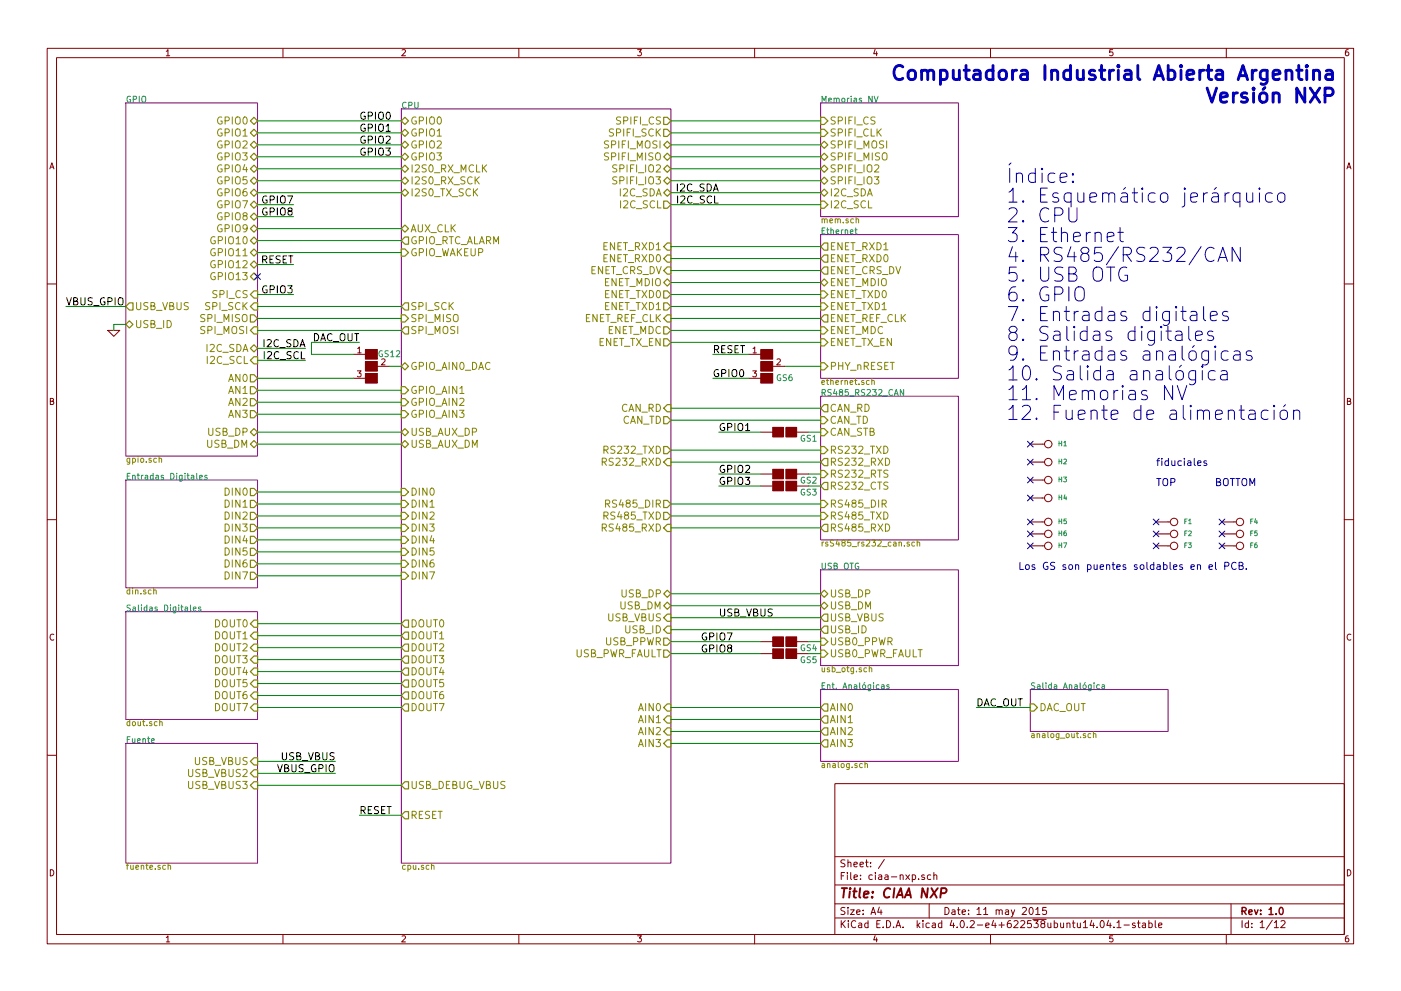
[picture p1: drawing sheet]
EESchema Schematic File Version 2
LIBS:ciaa-nxp-rescue
LIBS:power
LIBS:device
LIBS:transistors
LIBS:conn
LIBS:linear
LIBS:regul
LIBS:74xx
LIBS:cmos4000
LIBS:adc-dac
LIBS:memory
LIBS:xilinx
LIBS:microcontrollers
LIBS:dsp
LIBS:microchip
LIBS:analog_switches
LIBS:motorola
LIBS:texas
LIBS:intel
LIBS:audio
LIBS:interface
LIBS:digital-audio
LIBS:philips
LIBS:display
LIBS:cypress
LIBS:siliconi
LIBS:opto
LIBS:atmel
LIBS:contrib
LIBS:valves
LIBS:74LVC1G04GW
LIBS:amesser-ad
LIBS:amesser-cmos4000
LIBS:amesser-conn
LIBS:amesser-discrete
LIBS:amesser-linear
LIBS:amesser-power
LIBS:amesser-usb
LIBS:audio-vlsi
LIBS:bat54_c
LIBS:BLM15HG6015N1D
LIBS:g5v2
LIBS:lm2596
LIBS:mcu-nxp
LIBS:mcu-st
LIBS:MIC2025
LIBS:net-phy
LIBS:nsi50010yt1g
LIBS:PRTR5V0U2X
LIBS:regulators
LIBS:rs485_rs232_can
LIBS:s25fl032p0xmfi013
LIBS:SCHA5B0200
LIBS:Si50x
LIBS:Transil_diode
LIBS:w_device
LIBS:LPC4337JBD144
LIBS:IS42S16400F
LIBS:TXB0108
LIBS:FT2232H
LIBS:93CXX
LIBS:TJA1040
LIBS:tvs
LIBS:PBSS5240
LIBS:pbss5240xf
LIBS:sw_push
LIBS:mcp1416
LIBS:fqt13n06l
LIBS:ciaa-nxp-cache
EELAYER 25 0
EELAYER END
$Descr A4 11693 8268
encoding utf-8
Sheet 1 12
Title "CIAA NXP"
Date "11 may 2015"
Rev "1.0"
Comp ""
Comment1 ""
Comment2 ""
Comment3 ""
Comment4 ""
$EndDescr
$Sheet
S 3350 900  2250 6300
U 52C1CAF4
F0 "CPU" 50
F1 "cpu.sch" 50
F2 "ENET_RXD1" I R 5600 2050 60 
F3 "ENET_TX_EN" O R 5600 2850 60 
F4 "GPIO0" B L 3350 1000 60 
F5 "GPIO1" B L 3350 1100 60 
F6 "ENET_RXD0" I R 5600 2150 60 
F7 "ENET_CRS_DV" I R 5600 2250 60 
F8 "ENET_MDIO" B R 5600 2350 60 
F9 "ENET_TXD0" O R 5600 2450 60 
F10 "ENET_REF_CLK" I R 5600 2650 60 
F11 "ENET_TXD1" O R 5600 2550 60 
F12 "GPIO2" B L 3350 1200 60 
F13 "GPIO3" B L 3350 1300 60 
F14 "CAN_RD" I R 5600 3400 60 
F15 "CAN_TD" O R 5600 3500 60 
F16 "SPI_SCK" O L 3350 2550 60 
F17 "RS232_TXD" O R 5600 3750 60 
F18 "RS232_RXD" I R 5600 3850 60 
F19 "SPI_MISO" I L 3350 2650 60 
F20 "SPI_MOSI" O L 3350 2750 60 
F21 "DOUT7" O L 3350 5900 60 
F22 "DIN0" I L 3350 4100 60 
F23 "DIN1" I L 3350 4200 60 
F24 "DIN2" I L 3350 4300 60 
F25 "DIN3" I L 3350 4400 60 
F26 "DOUT0" O L 3350 5200 60 
F27 "DOUT1" O L 3350 5300 60 
F28 "DOUT2" O L 3350 5400 60 
F29 "DOUT3" O L 3350 5500 60 
F30 "DOUT4" O L 3350 5600 60 
F31 "DOUT5" O L 3350 5700 60 
F32 "DOUT6" O L 3350 5800 60 
F33 "GPIO_RTC_ALARM" O L 3350 2000 60 
F34 "RS485_DIR" O R 5600 4200 60 
F35 "USB_DP" B R 5600 4950 60 
F36 "USB_DM" B R 5600 5050 60 
F37 "USB_VBUS" I R 5600 5150 60 
F38 "USB_ID" I R 5600 5250 60 
F39 "USB_AUX_DP" B L 3350 3600 60 
F40 "USB_AUX_DM" B L 3350 3700 60 
F41 "I2C_SCL" O R 5600 1700 60 
F42 "I2C_SDA" B R 5600 1600 60 
F43 "ENET_MDC" O R 5600 2750 60 
F44 "RS485_TXD" O R 5600 4300 60 
F45 "RS485_RXD" I R 5600 4400 60 
F46 "GPIO_WAKEUP" I L 3350 2100 60 
F47 "AIN0" I R 5600 5900 60 
F48 "DIN4" I L 3350 4500 60 
F49 "AIN1" I R 5600 6000 60 
F50 "AIN2" I R 5600 6100 60 
F51 "AIN3" I R 5600 6200 60 
F52 "GPIO_AIN0_DAC" B L 3350 3050 60 
F53 "GPIO_AIN1" I L 3350 3250 60 
F54 "GPIO_AIN2" I L 3350 3350 60 
F55 "DIN7" I L 3350 4800 60 
F56 "DIN6" I L 3350 4700 60 
F57 "DIN5" I L 3350 4600 60 
F58 "RESET" O L 3350 6800 60 
F59 "GPIO_AIN3" I L 3350 3450 60 
F60 "SPIFI_CS" O R 5600 1000 60 
F61 "SPIFI_SCK" O R 5600 1100 60 
F62 "SPIFI_MOSI" B R 5600 1200 60 
F63 "SPIFI_MISO" B R 5600 1300 60 
F64 "SPIFI_IO2" B R 5600 1400 60 
F65 "SPIFI_IO3" B R 5600 1500 60 
F66 "AUX_CLK" B L 3350 1900 60 
F67 "I2S0_RX_MCLK" B L 3350 1400 60 
F68 "I2S0_RX_SCK" B L 3350 1500 60 
F69 "USB_PPWR" O R 5600 5350 60 
F70 "USB_PWR_FAULT" O R 5600 5450 60 
F71 "I2S0_TX_SCK" B L 3350 1600 60 
F72 "USB_DEBUG_VBUS" O L 3350 6550 60 
$EndSheet
$Sheet
S 6850 1950 1150 1200
U 52C34F34
F0 "Ethernet" 50
F1 "ethernet.sch" 50
F2 "ENET_TXD0" I L 6850 2450 60 
F3 "ENET_TXD1" I L 6850 2550 60 
F4 "ENET_MDC" I L 6850 2750 60 
F5 "ENET_TX_EN" I L 6850 2850 60 
F6 "PHY_nRESET" I L 6850 3050 60 
F7 "ENET_RXD0" O L 6850 2150 60 
F8 "ENET_RXD1" O L 6850 2050 60 
F9 "ENET_CRS_DV" O L 6850 2250 60 
F10 "ENET_MDIO" B L 6850 2350 60 
F11 "ENET_REF_CLK" O L 6850 2650 60 
$EndSheet
$Sheet
S 6850 3300 1150 1200
U 52C1F703
F0 "RS485_RS232_CAN" 50
F1 "rsS485_rs232_can.sch" 50
F2 "RS485_RXD" O L 6850 4400 60 
F3 "RS485_DIR" I L 6850 4200 60 
F4 "RS485_TXD" I L 6850 4300 60 
F5 "RS232_RXD" O L 6850 3850 60 
F6 "RS232_TXD" I L 6850 3750 60 
F7 "RS232_RTS" I L 6850 3950 60 
F8 "RS232_CTS" O L 6850 4050 60 
F9 "CAN_TD" I L 6850 3500 60 
F10 "CAN_RD" O L 6850 3400 60 
F11 "CAN_STB" I L 6850 3600 60 
$EndSheet
$Sheet
S 6850 4750 1150 800 
U 52C66C60
F0 "USB OTG" 50
F1 "usb_otg.sch" 50
F2 "USB0_PPWR" I L 6850 5350 60 
F3 "USB0_PWR_FAULT" I L 6850 5450 60 
F4 "USB_VBUS" O L 6850 5150 60 
F5 "USB_DM" B L 6850 5050 60 
F6 "USB_DP" B L 6850 4950 60 
F7 "USB_ID" O L 6850 5250 60 
$EndSheet
$Sheet
S 1050 850  1100 2950
U 52CA0F12
F0 "GPIO" 50
F1 "gpio.sch" 50
F2 "GPIO0" B R 2150 1000 60 
F3 "GPIO2" B R 2150 1200 60 
F4 "GPIO4" B R 2150 1400 60 
F5 "GPIO8" B R 2150 1800 60 
F6 "GPIO10" B R 2150 2000 60 
F7 "GPIO12" B R 2150 2200 60 
F8 "GPIO1" B R 2150 1100 60 
F9 "GPIO3" B R 2150 1300 60 
F10 "GPIO5" B R 2150 1500 60 
F11 "GPIO7" B R 2150 1700 60 
F12 "GPIO9" B R 2150 1900 60 
F13 "GPIO11" B R 2150 2100 60 
F14 "GPIO13" B R 2150 2300 60 
F15 "I2C_SDA" B R 2150 2900 60 
F16 "I2C_SCL" I R 2150 3000 60 
F17 "USB_DP" B R 2150 3600 60 
F18 "USB_VBUS" O L 1050 2550 60 
F19 "USB_DM" B R 2150 3700 60 
F20 "USB_ID" B L 1050 2700 60 
F21 "SPI_MISO" O R 2150 2650 60 
F22 "SPI_MOSI" I R 2150 2750 60 
F23 "SPI_SCK" I R 2150 2550 60 
F24 "SPI_CS" I R 2150 2450 60 
F25 "AN0" O R 2150 3150 60 
F26 "AN1" O R 2150 3250 60 
F27 "AN2" O R 2150 3350 60 
F28 "AN3" O R 2150 3450 60 
F29 "GPIO6" B R 2150 1600 60 
$EndSheet
$Sheet
S 1050 4000 1100 900 
U 52CA388F
F0 "Entradas Digitales" 50
F1 "din.sch" 50
F2 "DIN0" O R 2150 4100 60 
F3 "DIN1" O R 2150 4200 60 
F4 "DIN2" O R 2150 4300 60 
F5 "DIN3" O R 2150 4400 60 
F6 "DIN4" O R 2150 4500 60 
F7 "DIN5" O R 2150 4600 60 
F8 "DIN6" O R 2150 4700 60 
F9 "DIN7" O R 2150 4800 60 
$EndSheet
$Sheet
S 1050 5100 1100 900 
U 52CC00C6
F0 "Salidas Digitales" 50
F1 "dout.sch" 50
F2 "DOUT1" I R 2150 5300 60 
F3 "DOUT3" I R 2150 5500 60 
F4 "DOUT0" I R 2150 5200 60 
F5 "DOUT2" I R 2150 5400 60 
F6 "DOUT4" I R 2150 5600 60 
F7 "DOUT5" I R 2150 5700 60 
F8 "DOUT6" I R 2150 5800 60 
F9 "DOUT7" I R 2150 5900 60 
$EndSheet
$Sheet
S 6850 5750 1150 600 
U 52C8476B
F0 "Ent. Analógicas" 50
F1 "analog.sch" 50
F2 "AIN0" O L 6850 5900 60 
F3 "AIN1" O L 6850 6000 60 
F4 "AIN2" O L 6850 6100 60 
F5 "AIN3" O L 6850 6200 60 
$EndSheet
$Sheet
S 8600 5750 1150 350 
U 532C7A7B
F0 "Salida Analógica" 50
F1 "analog_out.sch" 50
F2 "DAC_OUT" I L 8600 5900 60 
$EndSheet
Wire Wire Line
	5600 4950 6850 4950
Wire Wire Line
	6850 5050 5600 5050
Wire Wire Line
	5600 5150 6850 5150
Wire Wire Line
	6850 5250 5600 5250
Wire Wire Line
	5600 3400 6850 3400
Wire Wire Line
	6850 3500 5600 3500
Wire Wire Line
	6850 3750 5600 3750
Wire Wire Line
	5600 3850 6850 3850
Wire Wire Line
	6850 4200 5600 4200
Wire Wire Line
	5600 4300 6850 4300
Wire Wire Line
	6850 4400 5600 4400
Wire Wire Line
	5600 2850 6850 2850
Wire Wire Line
	5600 2050 6850 2050
Wire Wire Line
	6850 2150 5600 2150
Wire Wire Line
	5600 2250 6850 2250
Wire Wire Line
	6850 2350 5600 2350
Wire Wire Line
	5600 2450 6850 2450
Wire Wire Line
	6850 2550 5600 2550
Wire Wire Line
	5600 2650 6850 2650
Wire Wire Line
	6850 2750 5600 2750
Wire Wire Line
	3350 6800 3000 6800
Text Label 3000 6800 0    60   ~ 0
RESET
Text Label 5950 2950 0    60   ~ 0
RESET
Wire Wire Line
	6550 3050 6850 3050
Text Label 6000 5150 0    60   ~ 0
USB_VBUS
Text Label 2800 6350 2    60   ~ 0
USB_VBUS
Wire Wire Line
	2800 6350 2150 6350
Wire Wire Line
	6850 5900 5600 5900
Wire Wire Line
	5600 6000 6850 6000
Wire Wire Line
	6850 6100 5600 6100
Wire Wire Line
	5600 6200 6850 6200
Wire Wire Line
	3350 1600 2150 1600
Wire Wire Line
	3350 1500 2150 1500
Wire Wire Line
	2150 1400 3350 1400
Wire Wire Line
	3350 1300 2150 1300
Wire Wire Line
	3350 1200 2150 1200
Wire Wire Line
	2150 1100 3350 1100
Wire Wire Line
	3350 1000 2150 1000
Wire Wire Line
	3350 2750 2150 2750
Wire Wire Line
	2150 2650 3350 2650
Wire Wire Line
	3350 2550 2150 2550
Wire Wire Line
	3350 3350 2150 3350
Wire Wire Line
	2150 3250 3350 3250
Wire Wire Line
	3350 3700 2150 3700
Wire Wire Line
	2150 3600 3350 3600
Text Label 2450 2200 2    60   ~ 0
RESET
$Comp
L GS2 GS1
U 1 1
P 6550 3600
F 0 "GS1" V 6500 3400 50  0000 C CNN
F 1 "GS2" V 6650 3451 40  0001 C CNN
F 2 "" H 6550 3600 60  0000 C CNN
F 3 "" H 6550 3600 60  0000 C CNN
	1    6550 3600
	0    -1   -1   0   
$EndComp
$Comp
L GS2 GS2
U 1 1
P 6550 3950
F 0 "GS2" V 6500 3750 50  0000 C CNN
F 1 "GS2" V 6650 3801 40  0001 C CNN
F 2 "" H 6550 3950 60  0000 C CNN
F 3 "" H 6550 3950 60  0000 C CNN
	1    6550 3950
	0    -1   -1   0   
$EndComp
$Comp
L GS2 GS3
U 1 1
P 6550 4050
F 0 "GS3" V 6500 3850 50  0000 C CNN
F 1 "GS2" V 6650 3901 40  0001 C CNN
F 2 "" H 6550 4050 60  0000 C CNN
F 3 "" H 6550 4050 60  0000 C CNN
	1    6550 4050
	0    -1   -1   0   
$EndComp
$Comp
L GS2 GS4
U 1 1
P 6550 5350
F 0 "GS4" V 6500 5150 50  0000 C CNN
F 1 "GS2" V 6650 5201 40  0001 C CNN
F 2 "" H 6550 5350 60  0000 C CNN
F 3 "" H 6550 5350 60  0000 C CNN
	1    6550 5350
	0    -1   -1   0   
$EndComp
$Comp
L GS2 GS5
U 1 1
P 6550 5450
F 0 "GS5" V 6500 5250 50  0000 C CNN
F 1 "GS2" V 6650 5301 40  0001 C CNN
F 2 "" H 6550 5450 60  0000 C CNN
F 3 "" H 6550 5450 60  0000 C CNN
	1    6550 5450
	0    -1   -1   0   
$EndComp
Wire Wire Line
	6750 3600 6850 3600
Wire Wire Line
	6850 3950 6750 3950
Wire Wire Line
	6750 4050 6850 4050
Wire Wire Line
	6750 5350 6850 5350
Wire Wire Line
	6850 5450 6750 5450
Wire Wire Line
	6000 3600 6350 3600
Wire Wire Line
	6000 3950 6350 3950
Wire Wire Line
	6350 4050 6000 4050
Wire Wire Line
	5600 5350 6350 5350
Wire Wire Line
	5600 5450 6350 5450
Wire Wire Line
	2150 4100 3350 4100
Wire Wire Line
	2150 4200 3350 4200
Wire Wire Line
	2150 4300 3350 4300
Wire Wire Line
	2150 4400 3350 4400
Wire Wire Line
	2150 4500 3350 4500
Wire Wire Line
	2150 4600 3350 4600
Wire Wire Line
	2150 4700 3350 4700
Wire Wire Line
	2150 4800 3350 4800
$Comp
L GND-RESCUE-ciaa-nxp #PWR01
U 1 1
P 950 2750
F 0 "#PWR01" H 950 2750 30  0001 C CNN
F 1 "GND" H 950 2680 30  0001 C CNN
F 2 "" H 950 2750 60  0000 C CNN
F 3 "" H 950 2750 60  0000 C CNN
	1    950  2750
	1    0    0    -1  
$EndComp
Wire Wire Line
	950  2750 950  2700
Wire Wire Line
	950  2700 1050 2700
Wire Wire Line
	2150 5200 3350 5200
Wire Wire Line
	2150 5300 3350 5300
Wire Wire Line
	2150 5400 3350 5400
Wire Wire Line
	2150 5500 3350 5500
Wire Wire Line
	2150 5600 3350 5600
Wire Wire Line
	2150 5700 3350 5700
Wire Wire Line
	2150 5800 3350 5800
Wire Wire Line
	2150 5900 3350 5900
Text Notes 8500 4750 0    60   ~ 0
Los GS son puentes soldables en el PCB.
$Sheet
S 6850 850  1150 950 
U 52C256D0
F0 "Memorias NV" 50
F1 "mem.sch" 50
F2 "I2C_SCL" I L 6850 1700 60 
F3 "I2C_SDA" B L 6850 1600 60 
F4 "SPIFI_CS" I L 6850 1000 60 
F5 "SPIFI_CLK" I L 6850 1100 60 
F6 "SPIFI_IO2" B L 6850 1400 60 
F7 "SPIFI_IO3" B L 6850 1500 60 
F8 "SPIFI_MOSI" B L 6850 1200 60 
F9 "SPIFI_MISO" B L 6850 1300 60 
$EndSheet
Text Notes 8400 3500 0    118  ~ 0
Índice:\n1. Esquemático jerárquico\n2. CPU\n3. Ethernet\n4. RS485/RS232/CAN\n5. USB OTG\n6. GPIO\n7. Entradas digitales\n8. Salidas digitales\n9. Entradas analógicas\n10. Salida analógica\n11. Memorias NV\n12. Fuente de alimentación
Text Notes 11150 850  2    118  ~ 24
Computadora Industrial Abierta Argentina\nVersión NXP
Wire Wire Line
	2150 3450 3350 3450
Text Label 6000 1600 2    60   ~ 0
I2C_SDA
Text Label 6000 1700 2    60   ~ 0
I2C_SCL
Wire Wire Line
	2550 3000 2150 3000
Wire Wire Line
	2550 2900 2150 2900
Wire Wire Line
	5600 1000 6850 1000
Wire Wire Line
	5600 1100 6850 1100
Wire Wire Line
	5600 1200 6850 1200
Wire Wire Line
	5600 1300 6850 1300
Wire Wire Line
	5600 1400 6850 1400
Wire Wire Line
	5600 1500 6850 1500
Wire Wire Line
	3350 1900 2150 1900
Text Label 3000 1100 0    60   ~ 0
GPIO1
Text Label 3000 1200 0    60   ~ 0
GPIO2
Wire Wire Line
	5600 1600 6850 1600
Wire Wire Line
	5600 1700 6850 1700
Text Label 2550 2900 2    60   ~ 0
I2C_SDA
Text Label 2550 3000 2    60   ~ 0
I2C_SCL
Wire Wire Line
	2450 2200 2150 2200
Wire Wire Line
	3350 2000 2150 2000
Wire Wire Line
	2150 2100 3350 2100
Text Label 3000 1300 0    60   ~ 0
GPIO3
Text Label 2450 2450 2    60   ~ 0
GPIO3
Wire Wire Line
	2450 2450 2150 2450
NoConn ~ 2150 2300
Text Label 6000 3600 0    60   ~ 0
GPIO1
Text Label 6000 3950 0    60   ~ 0
GPIO2
Text Label 6000 4050 0    60   ~ 0
GPIO3
Text Label 5850 5350 0    60   ~ 0
GPIO7
Text Label 5850 5450 0    60   ~ 0
GPIO8
Text Label 2450 1700 2    60   ~ 0
GPIO7
Wire Wire Line
	2450 1700 2150 1700
Text Label 2450 1800 2    60   ~ 0
GPIO8
Wire Wire Line
	2450 1800 2150 1800
Wire Wire Line
	550  2550 1050 2550
Text Label 550  2550 0    60   ~ 0
VBUS_GPIO
Text Label 2800 6450 2    60   ~ 0
VBUS_GPIO
Wire Wire Line
	2800 6450 2150 6450
$Sheet
S 1050 6200 1100 1000
U 52C2B8A1
F0 "Fuente" 50
F1 "fuente.sch" 50
F2 "USB_VBUS" I R 2150 6350 60 
F3 "USB_VBUS3" I R 2150 6550 60 
F4 "USB_VBUS2" I R 2150 6450 60 
$EndSheet
Wire Wire Line
	2150 6550 3350 6550
$Comp
L GS3 GS6
U 1 1
P 6400 3050
F 0 "GS6" H 6550 2950 50  0000 C CNN
F 1 "GS3" H 6450 2851 40  0001 C CNN
F 2 "" H 6400 3050 60  0000 C CNN
F 3 "" H 6400 3050 60  0000 C CNN
	1    6400 3050
	1    0    0    -1  
$EndComp
Wire Wire Line
	5950 2950 6250 2950
Text Label 3000 1000 0    60   ~ 0
GPIO0
Text Label 5950 3150 0    60   ~ 0
GPIO0
Wire Wire Line
	5950 3150 6250 3150
Text Label 3000 2850 2    60   ~ 0
DAC_OUT
Text Label 8150 5900 0    60   ~ 0
DAC_OUT
Wire Wire Line
	8150 5900 8600 5900
$Comp
L GS3 GS12
U 1 1
P 3100 3050
F 0 "GS12" H 3250 3150 50  0000 C CNN
F 1 "GS3" H 3150 2851 40  0001 C CNN
F 2 "" H 3100 3050 60  0000 C CNN
F 3 "" H 3100 3050 60  0000 C CNN
	1    3100 3050
	1    0    0    -1  
$EndComp
Wire Wire Line
	2950 3150 2150 3150
Wire Wire Line
	3350 3050 3250 3050
Wire Wire Line
	3000 2850 2600 2850
Wire Wire Line
	2600 2850 2600 2950
Wire Wire Line
	2600 2950 2950 2950
$Comp
L CONN_1 H1
U 1 1
P 8750 3700
F 0 "H1" H 8830 3700 40  0000 L CNN
F 1 "4mm" H 8750 3755 157 0001 C CNN
F 2 "" H 8750 3700 60  0000 C CNN
F 3 "" H 8750 3700 60  0000 C CNN
	1    8750 3700
	1    0    0    -1  
$EndComp
$Comp
L CONN_1 H2
U 1 1
P 8750 3850
F 0 "H2" H 8830 3850 40  0000 L CNN
F 1 "4mm" H 8750 3905 157 0001 C CNN
F 2 "" H 8750 3850 60  0000 C CNN
F 3 "" H 8750 3850 60  0000 C CNN
	1    8750 3850
	1    0    0    -1  
$EndComp
$Comp
L CONN_1 H3
U 1 1
P 8750 4000
F 0 "H3" H 8830 4000 40  0000 L CNN
F 1 "4mm" H 8750 4055 157 0001 C CNN
F 2 "" H 8750 4000 60  0000 C CNN
F 3 "" H 8750 4000 60  0000 C CNN
	1    8750 4000
	1    0    0    -1  
$EndComp
$Comp
L CONN_1 H4
U 1 1
P 8750 4150
F 0 "H4" H 8830 4150 40  0000 L CNN
F 1 "4mm" H 8750 4205 157 0001 C CNN
F 2 "" H 8750 4150 60  0000 C CNN
F 3 "" H 8750 4150 60  0000 C CNN
	1    8750 4150
	1    0    0    -1  
$EndComp
$Comp
L CONN_1 F1
U 1 1
P 9800 4350
F 0 "F1" H 9880 4350 40  0000 L CNN
F 1 "fiducial" H 9800 4405 157 0001 C CNN
F 2 "" H 9800 4350 60  0000 C CNN
F 3 "" H 9800 4350 60  0000 C CNN
	1    9800 4350
	1    0    0    -1  
$EndComp
$Comp
L CONN_1 F2
U 1 1
P 9800 4450
F 0 "F2" H 9880 4450 40  0000 L CNN
F 1 "fiducial" H 9800 4505 157 0001 C CNN
F 2 "" H 9800 4450 60  0000 C CNN
F 3 "" H 9800 4450 60  0000 C CNN
	1    9800 4450
	1    0    0    -1  
$EndComp
$Comp
L CONN_1 F3
U 1 1
P 9800 4550
F 0 "F3" H 9880 4550 40  0000 L CNN
F 1 "fiducial" H 9800 4605 157 0001 C CNN
F 2 "" H 9800 4550 60  0000 C CNN
F 3 "" H 9800 4550 60  0000 C CNN
	1    9800 4550
	1    0    0    -1  
$EndComp
$Comp
L CONN_1 F4
U 1 1
P 10350 4350
F 0 "F4" H 10430 4350 40  0000 L CNN
F 1 "fiducial" H 10350 4405 157 0001 C CNN
F 2 "" H 10350 4350 60  0000 C CNN
F 3 "" H 10350 4350 60  0000 C CNN
	1    10350 4350
	1    0    0    -1  
$EndComp
$Comp
L CONN_1 F5
U 1 1
P 10350 4450
F 0 "F5" H 10430 4450 40  0000 L CNN
F 1 "fiducial" H 10350 4505 157 0001 C CNN
F 2 "" H 10350 4450 60  0000 C CNN
F 3 "" H 10350 4450 60  0000 C CNN
	1    10350 4450
	1    0    0    -1  
$EndComp
$Comp
L CONN_1 F6
U 1 1
P 10350 4550
F 0 "F6" H 10430 4550 40  0000 L CNN
F 1 "fiducial" H 10350 4605 157 0001 C CNN
F 2 "" H 10350 4550 60  0000 C CNN
F 3 "" H 10350 4550 60  0000 C CNN
	1    10350 4550
	1    0    0    -1  
$EndComp
Text Notes 9650 4050 0    60   ~ 0
fiduciales\n\nTOP       BOTTOM
$Comp
L CONN_1 H5
U 1 1
P 8750 4350
F 0 "H5" H 8830 4350 40  0000 L CNN
F 1 "4mm" H 8750 4405 157 0001 C CNN
F 2 "" H 8750 4350 60  0000 C CNN
F 3 "" H 8750 4350 60  0000 C CNN
	1    8750 4350
	1    0    0    -1  
$EndComp
$Comp
L CONN_1 H6
U 1 1
P 8750 4450
F 0 "H6" H 8830 4450 40  0000 L CNN
F 1 "4mm" H 8750 4505 157 0001 C CNN
F 2 "" H 8750 4450 60  0000 C CNN
F 3 "" H 8750 4450 60  0000 C CNN
	1    8750 4450
	1    0    0    -1  
$EndComp
$Comp
L CONN_1 H7
U 1 1
P 8750 4550
F 0 "H7" H 8830 4550 40  0000 L CNN
F 1 "4mm" H 8750 4605 157 0001 C CNN
F 2 "" H 8750 4550 60  0000 C CNN
F 3 "" H 8750 4550 60  0000 C CNN
	1    8750 4550
	1    0    0    -1  
$EndComp
NoConn ~ 9650 4350
NoConn ~ 9650 4450
NoConn ~ 9650 4550
NoConn ~ 10200 4350
NoConn ~ 10200 4450
NoConn ~ 10200 4550
NoConn ~ 8600 3700
NoConn ~ 8600 3850
NoConn ~ 8600 4000
NoConn ~ 8600 4150
NoConn ~ 8600 4350
NoConn ~ 8600 4550
NoConn ~ 8600 4450
$EndSCHEMATC
